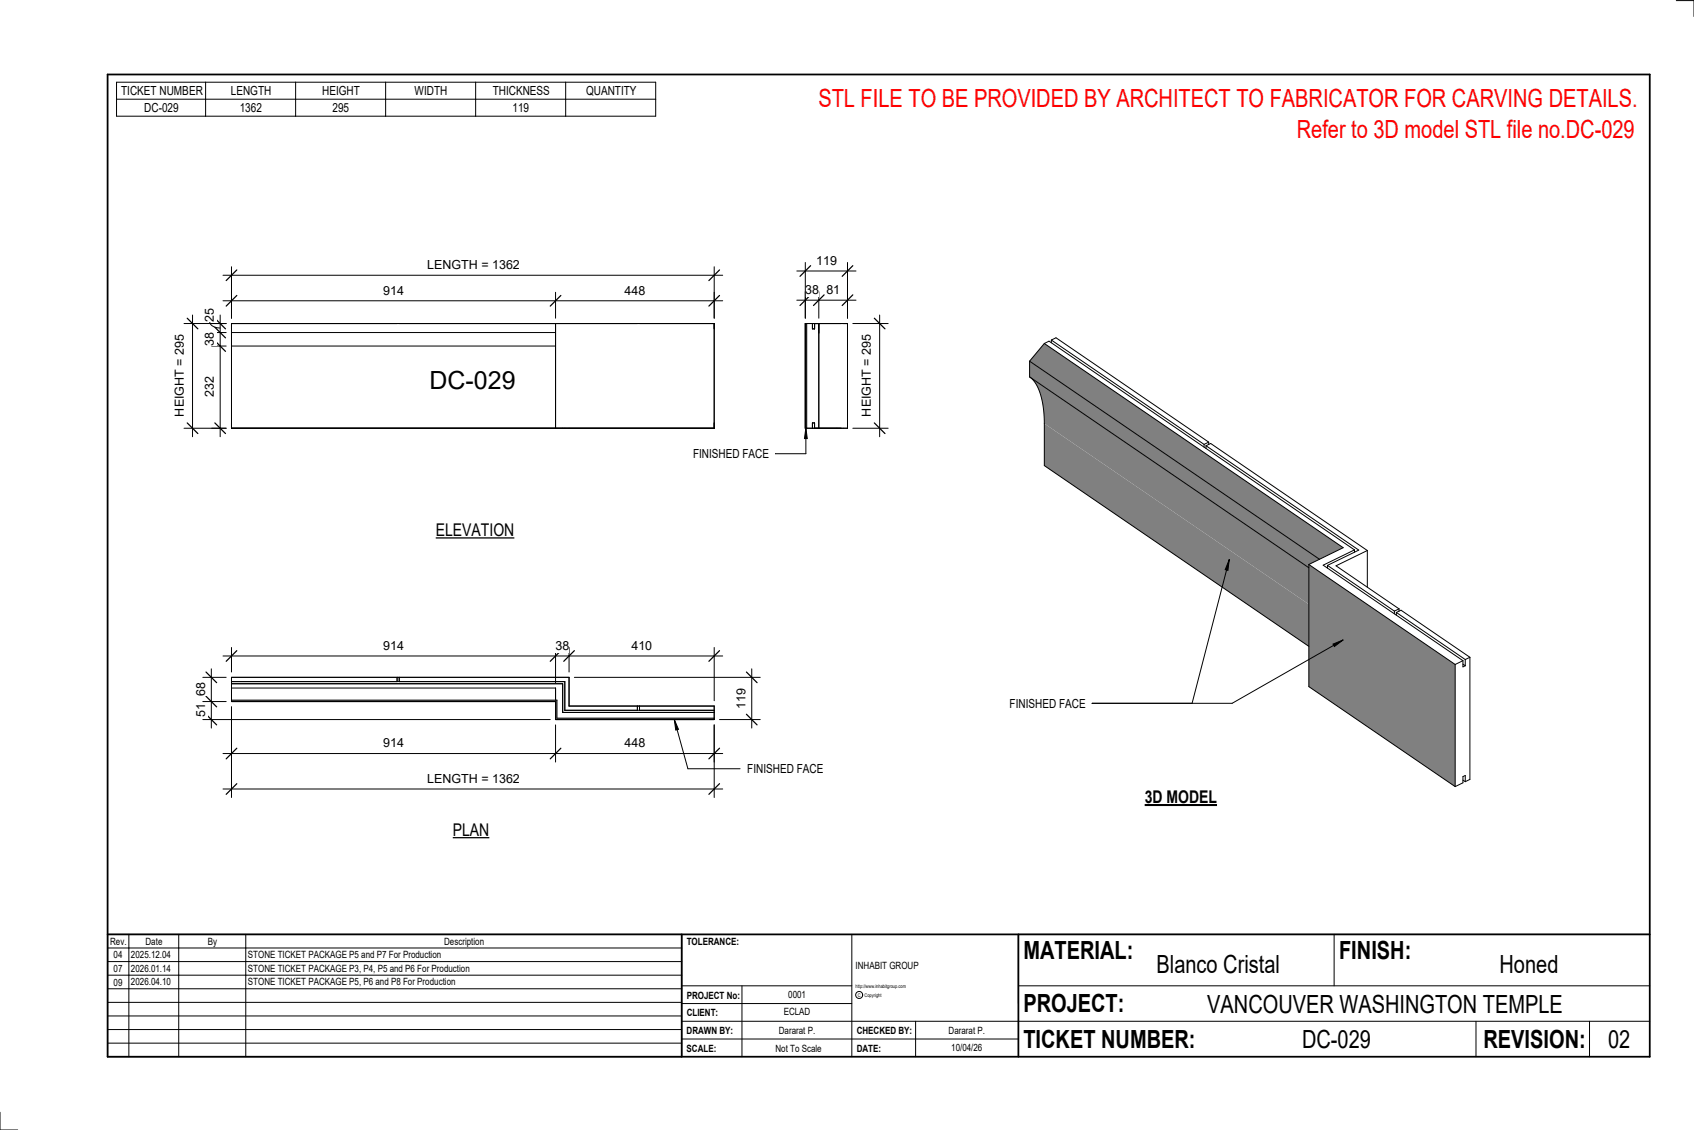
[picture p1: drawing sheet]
<svg xmlns="http://www.w3.org/2000/svg" width="914mm" height="610mm" viewBox="0 0 914 610" stroke-linecap="round" stroke-linejoin="round" font-family="sans-serif">
<path d="M435 175v56z" fill="#7c7c7c"/>
<path d="M125 175h261v56h-261zM125 179h175M300 175v56M435 175h22v56h-22zM435 175v56M439 175v2h1v-2M442 175v56M125 212v-25h175v25M439 231v-3h1v3" fill="none" stroke="#000" stroke-width=".54"/>
<path d="M125 378h176v9h85v1h-86v-10h-175z" fill="#7c7c7c"/>
<path d="M125 365h182v16h79v7h-86v-10h-175zM125 369h179v15h82M125 368h180v15h81M125 378h176v9h85M214 365v3M215 365v3M300 378v-7h-175v7M344 381v2M345 381v2" fill="none" stroke="#000" stroke-width=".54"/>
<g fill="#808080">
<path d="M556 204l150 102v20l-142-98a34 34 0 0 0-7-24z"/>
<path d="M556 195l156 107-6 3v1l-150-103z"/>
<path d="M564 185l161 110-13 7-156-107z"/>
<path d="M564 228l142 98v23l-142-98z"/>
<path d="M706 305l79 53v66l-79-54z"/>
</g>
<g fill="none" stroke="#000" stroke-width=".54">
<path d="M435 157v15M442 157v15M457 157v15M430 162h32M556 195v8M556 195l156 107M564 185l-8 10M564 185l161 110-19 10M564 185l2-1 165 113M568 183v2M568 183l2-1 82 57M568 183l82 57"/>
<path d="M556 203l150 103M556 203a28 28 0 0 1 8 22v26l142 98M650 240v1M652 239l-2 1M652 239v1M651 240l3-1 84 58M651 240l82 57-16 8M651 240v2M731 297l-17 8 76 51M731 297v1M738 297l-17 8 34 23M738 297v20"/>
<path d="M706 305l79 53M706 305v65l79 54M717 305l36 25M717 305v1M753 330v1M754 330l37 26M754 330l2-1 37 26M754 330v2M755 328l-2 2M755 328v2M785 358v66M790 356l-5 2"/>
<path d="M790 356v4l1-1M790 358l1 1M791 356v3M793 355l-2 1M793 355v65l-2 2M790 421l1 1M791 422v-4l-1 1v3l-5 2"/>
</g>
<path d="M438 159l-6 6M445 159l-6 6M460 159l-5 6" fill="none" stroke="#000" stroke-width=".67"/>
<g fill="#fff">
<path d="M446 153h7v7h-7z"/>
<path d="M435 153h7v7h-7z"/>
</g>
<path d="M430 146h32M435 142v30M457 142v30" fill="none" stroke="#000" stroke-width=".54"/>
<path d="M438 143l-6 6M460 143l-5 6" fill="none" stroke="#000" stroke-width=".67"/>
<path d="M441 137h11v7h-11z" fill="#fff"/>
<path d="M460 175h19M475 170v66M460 231h19" fill="none" stroke="#000" stroke-width=".54"/>
<path d="M472 172l6 5M472 228l6 6" fill="none" stroke="#000" stroke-width=".67"/>
<g fill="#fff">
<path d="M464 181h8v44h-8z"/>
<path d="M232 197h47v16h-47z"/>
</g>
<path d="M113 174l1 2 5 1M114 179h8M114 175h8M119 170v66M114 187h8M114 231h8" fill="none" stroke="#000" stroke-width=".54"/>
<path d="M116 177l6 5M116 172l6 5M116 184l6 6M116 228l6 6" fill="none" stroke="#000" stroke-width=".67"/>
<g fill="#fff">
<path d="M109 166h8v8h-8z"/>
<path d="M109 179h8v8h-8z"/>
<path d="M109 203h8v11h-8z"/>
</g>
<path d="M99 175h23M104 170v66M99 231h23" fill="none" stroke="#000" stroke-width=".54"/>
<path d="M101 172l6 5M101 228l6 6" fill="none" stroke="#000" stroke-width=".67"/>
<path d="M93 181h8v44h-8z" fill="#fff"/>
<path d="M125 158v14M300 158v14M386 158v14M120 162h270" fill="none" stroke="#000" stroke-width=".54"/>
<path d="M128 159l-6 6M303 159l-6 6M388 159l-5 6" fill="none" stroke="#000" stroke-width=".67"/>
<g fill="#fff">
<path d="M207 153h11v7h-11z"/>
<path d="M337 153h11v7h-11z"/>
</g>
<path d="M120 148h270M125 144v28M386 144v28" fill="none" stroke="#000" stroke-width=".54"/>
<path d="M128 146l-6 5M388 146l-5 5" fill="none" stroke="#000" stroke-width=".67"/>
<path d="M231 139h49v8h-49z" fill="#fff"/>
<path d="M109 365h13M109 378h13M114 361v32M109 388h188" fill="none" stroke="#000" stroke-width=".54"/>
<path d="M111 363l6 5M111 376l6 5M111 385l6 6" fill="none" stroke="#000" stroke-width=".67"/>
<g fill="#fff">
<path d="M105 380h7v7h-7z"/>
<path d="M105 368h7v8h-7z"/>
</g>
<path d="M310 365h100M406 361v32M388 388h22" fill="none" stroke="#000" stroke-width=".54"/>
<path d="M403 363l6 5M403 385l6 6" fill="none" stroke="#000" stroke-width=".67"/>
<path d="M396 371h8v11h-8z" fill="#fff"/>
<path d="M125 381v30M300 391v20M386 391v20M120 407h270" fill="none" stroke="#000" stroke-width=".54"/>
<path d="M128 404l-6 5M303 404l-6 5M388 404l-5 5" fill="none" stroke="#000" stroke-width=".67"/>
<g fill="#fff">
<path d="M337 397h11v8h-11z"/>
<path d="M207 397h11v8h-11z"/>
</g>
<path d="M125 381v49M386 391v39M120 426h270" fill="none" stroke="#000" stroke-width=".54"/>
<path d="M128 423l-6 6M388 423l-5 6" fill="none" stroke="#000" stroke-width=".67"/>
<path d="M231 416h49v8h-49z" fill="#fff"/>
<path d="M120 354h270M125 349v14M300 349v19M307 349v14M386 349v29" fill="none" stroke="#000" stroke-width=".54"/>
<path d="M128 351l-6 6M303 351l-6 6M310 351l-6 6M388 351l-5 6" fill="none" stroke="#000" stroke-width=".67"/>
<g fill="#fff">
<path d="M207 344h11v8h-11z"/>
<path d="M300 344h7v8h-7z"/>
<path d="M341 344h11v8h-11z"/>
</g>
<g fill="none" stroke="#000" stroke-width=".54">
<path d="M905 0h9v9M460 504v66M720 504v28M891 504h-341v37M368 532h92M401 532v38M550 532h341M368 551h523M368 541h92M494 551v19M797 551v19M858 551v19"/>
<path d="M368 561h182M0 600v10h10"/>
<circle cx="464" cy="537" r="1.9"/>
</g>
<path d="M58 40h833v530h-833zM58 504h833M368 504v66M550 504v66" fill="none" stroke="#000" stroke-width=".96"/>
<g fill="#fff">
<path d="M652 534h192v15h-192z"/>
<path d="M513 562h17v6h-17z"/>
<path d="M425 533h10v6h-10z"/>
<path d="M423 543h15v6h-15z"/>
<path d="M420 553h20v6h-20z"/>
<path d="M624 513h68v15h-68z"/>
<path d="M809 513h33v15h-33z"/>
<path d="M512 553h20v6h-20z"/>
<path d="M703 553h37v15h-37z"/>
<path d="M442 45h443v16h-443z"/>
<path d="M868 553h12v15h-12z"/>
<path d="M61 512h5v6h-5z"/>
<path d="M61 520h5v6h-5z"/>
<path d="M61 527h5v6h-5z"/>
</g>
<path d="M58 504h310v66h-310zM58 519h310M58 511h310M70 504v66M96 504v66M133 504v66M58 533h310M58 526h310M58 555h310M58 548h310M58 541h310M58 563h310" fill="none" stroke="#000" stroke-width=".54"/>
<path d="M235 281h43v10h-43z" fill="#fff"/>
<path d="M235 290h43" fill="none" stroke="#000" stroke-width=".69" stroke-linecap="butt"/>
<path d="M244 442h20v11h-20z" fill="#fff"/>
<path d="M244 452h20" fill="none" stroke="#000" stroke-width=".69" stroke-linecap="butt"/>
<path d="M618 424h39v12h-39z" fill="#fff"/>
<path d="M618 434h39" fill="none" stroke="#000" stroke-width="1.1" stroke-linecap="butt"/>
<path d="M700 62h184v15h-184z" fill="#fff"/>
<path d="M63 44h291v19h-291zM63 54h291M111 44v19M160 44v19M208 44v19M257 44v19M305 44v19M435 231l1 6h-2zM435 231v14h-16" fill="none" stroke="#000" stroke-width=".54"/>
<path d="M435 231l1 6h-2z" fill="#000"/>
<path d="M374 241h41v8h-41z" fill="#fff"/>
<path d="M364 388l2 5-1 1z" fill="#000"/>
<path d="M364 388l2 5-1 1zM364 388l7 27h29" fill="none" stroke="#000" stroke-width=".54"/>
<path d="M403 411h41v8h-41z" fill="#fff"/>
<path d="M664 302l-1 6-2-1zM664 302l-21 77M720 347l5-2-5 4zM725 345l-60 34h-76" fill="none" stroke="#000" stroke-width=".54"/>
<path d="M664 302l-1 6-2-1zM720 347l5-2-5 4z" fill="#000"/>
<path d="M545 376h41v7h-41z" fill="#fff"/>
<g font-size="13.5" fill="#f00">
<text x="442" y="58">STL FILE TO BE PROVIDED BY ARCHITECT TO FABRICATOR FOR CARVING DETAILS.</text>
<text x="700" y="75">Refer to 3D model STL file no.DC-029</text>
</g>
<g font-size="13.5">
<text x="232" y="210">DC-029</text>
<text x="552" y="517">MATERIAL:</text>
<text x="723" y="517">FINISH:</text>
<text x="624" y="525">Blanco Cristal</text>
<text x="809" y="525">Honed</text>
<text x="552" y="546">PROJECT:</text>
<text x="652" y="546">VANCOUVER WASHINGTON TEMPLE</text>
<text x="552" y="565">TICKET NUMBER:</text>
<text x="703" y="565">DC-029</text>
<text x="801" y="565">REVISION:</text>
<text x="868" y="565">02</text>
</g>
<g font-size="9.4">
<text x="235" y="289">ELEVATION</text>
<text x="618" y="433">3D MODEL</text>
<text x="244" y="451">PLAN</text>
</g>
<g font-size="6.7">
<text x="65" y="51">TICKET NUMBER</text>
<text x="125" y="51">LENGTH</text>
<text x="174" y="51">HEIGHT</text>
<text x="224" y="51">WIDTH</text>
<text x="266" y="51">THICKNESS</text>
<text x="316" y="51">QUANTITY</text>
<text x="78" y="60">DC-029</text>
<text x="129" y="60">1362</text>
<text x="179" y="60">295</text>
<text x="277" y="60">119</text>
<text x="441" y="143">119</text>
<text x="231" y="145">LENGTH = 1362</text>
<text x="207" y="159">914</text>
<text x="337" y="159">448</text>
<text x="435" y="159">38</text>
<text x="446" y="159">81</text>
<text x="115" y="174" transform="rotate(-90 115 174)">25</text>
<text x="115" y="187" transform="rotate(-90 115 187)">38</text>
<text x="115" y="214" transform="rotate(-90 115 214)">232</text>
<text x="99" y="225" transform="rotate(-90 99 225)">HEIGHT = 295</text>
<text x="470" y="225" transform="rotate(-90 470 225)">HEIGHT = 295</text>
<text x="374" y="247">FINISHED FACE</text>
<text x="207" y="351">914</text>
<text x="300" y="351">38</text>
<text x="341" y="351">410</text>
<text x="111" y="376" transform="rotate(-90 111 376)">68</text>
<text x="402" y="382" transform="rotate(-90 402 382)">119</text>
<text x="545" y="382">FINISHED FACE</text>
<text x="111" y="387" transform="rotate(-90 111 387)">51</text>
<text x="207" y="403">914</text>
<text x="337" y="403">448</text>
<text x="403" y="417">FINISHED FACE</text>
<text x="231" y="422">LENGTH = 1362</text>
</g>
<g font-size="5.4">
<text x="59" y="510">Rev.</text>
<text x="79" y="510">Date</text>
<text x="112" y="510">By</text>
<text x="240" y="510">Description</text>
<text x="371" y="510">TOLERANCE:</text>
<text x="61" y="517">04</text>
<text x="71" y="517">2025.12.04</text>
<text x="134" y="517">STONE TICKET PACKAGE P5 and P7 For Production</text>
<text x="61" y="525">07</text>
<text x="71" y="524">2026.01.14</text>
<text x="134" y="524">STONE TICKET PACKAGE P3, P4, P5 and P6 For Production</text>
<text x="462" y="523">INHABIT GROUP</text>
<text x="61" y="532">09</text>
<text x="71" y="532">2026.04.10</text>
<text x="134" y="532">STONE TICKET PACKAGE P5, P6 and P8 For Production</text>
<text x="371" y="539">PROJECT No:</text>
<text x="425" y="538">0001</text>
<text x="371" y="548">CLIENT:</text>
<text x="423" y="548">ECLAD</text>
<text x="371" y="558">DRAWN BY:</text>
<text x="420" y="558">Dararat P.</text>
<text x="462" y="558">CHECKED BY:</text>
<text x="512" y="558">Dararat P.</text>
<text x="371" y="567">SCALE:</text>
<text x="419" y="567">Not To Scale</text>
<text x="462" y="567">DATE:</text>
<text x="513" y="567">10/04/26</text>
</g>
<g font-size="2.7">
<text x="462" y="533">http://www.inhabitgroup.com</text>
<text x="463" y="538">C</text>
<text x="467" y="538">Copyright</text>
</g>
</svg>
